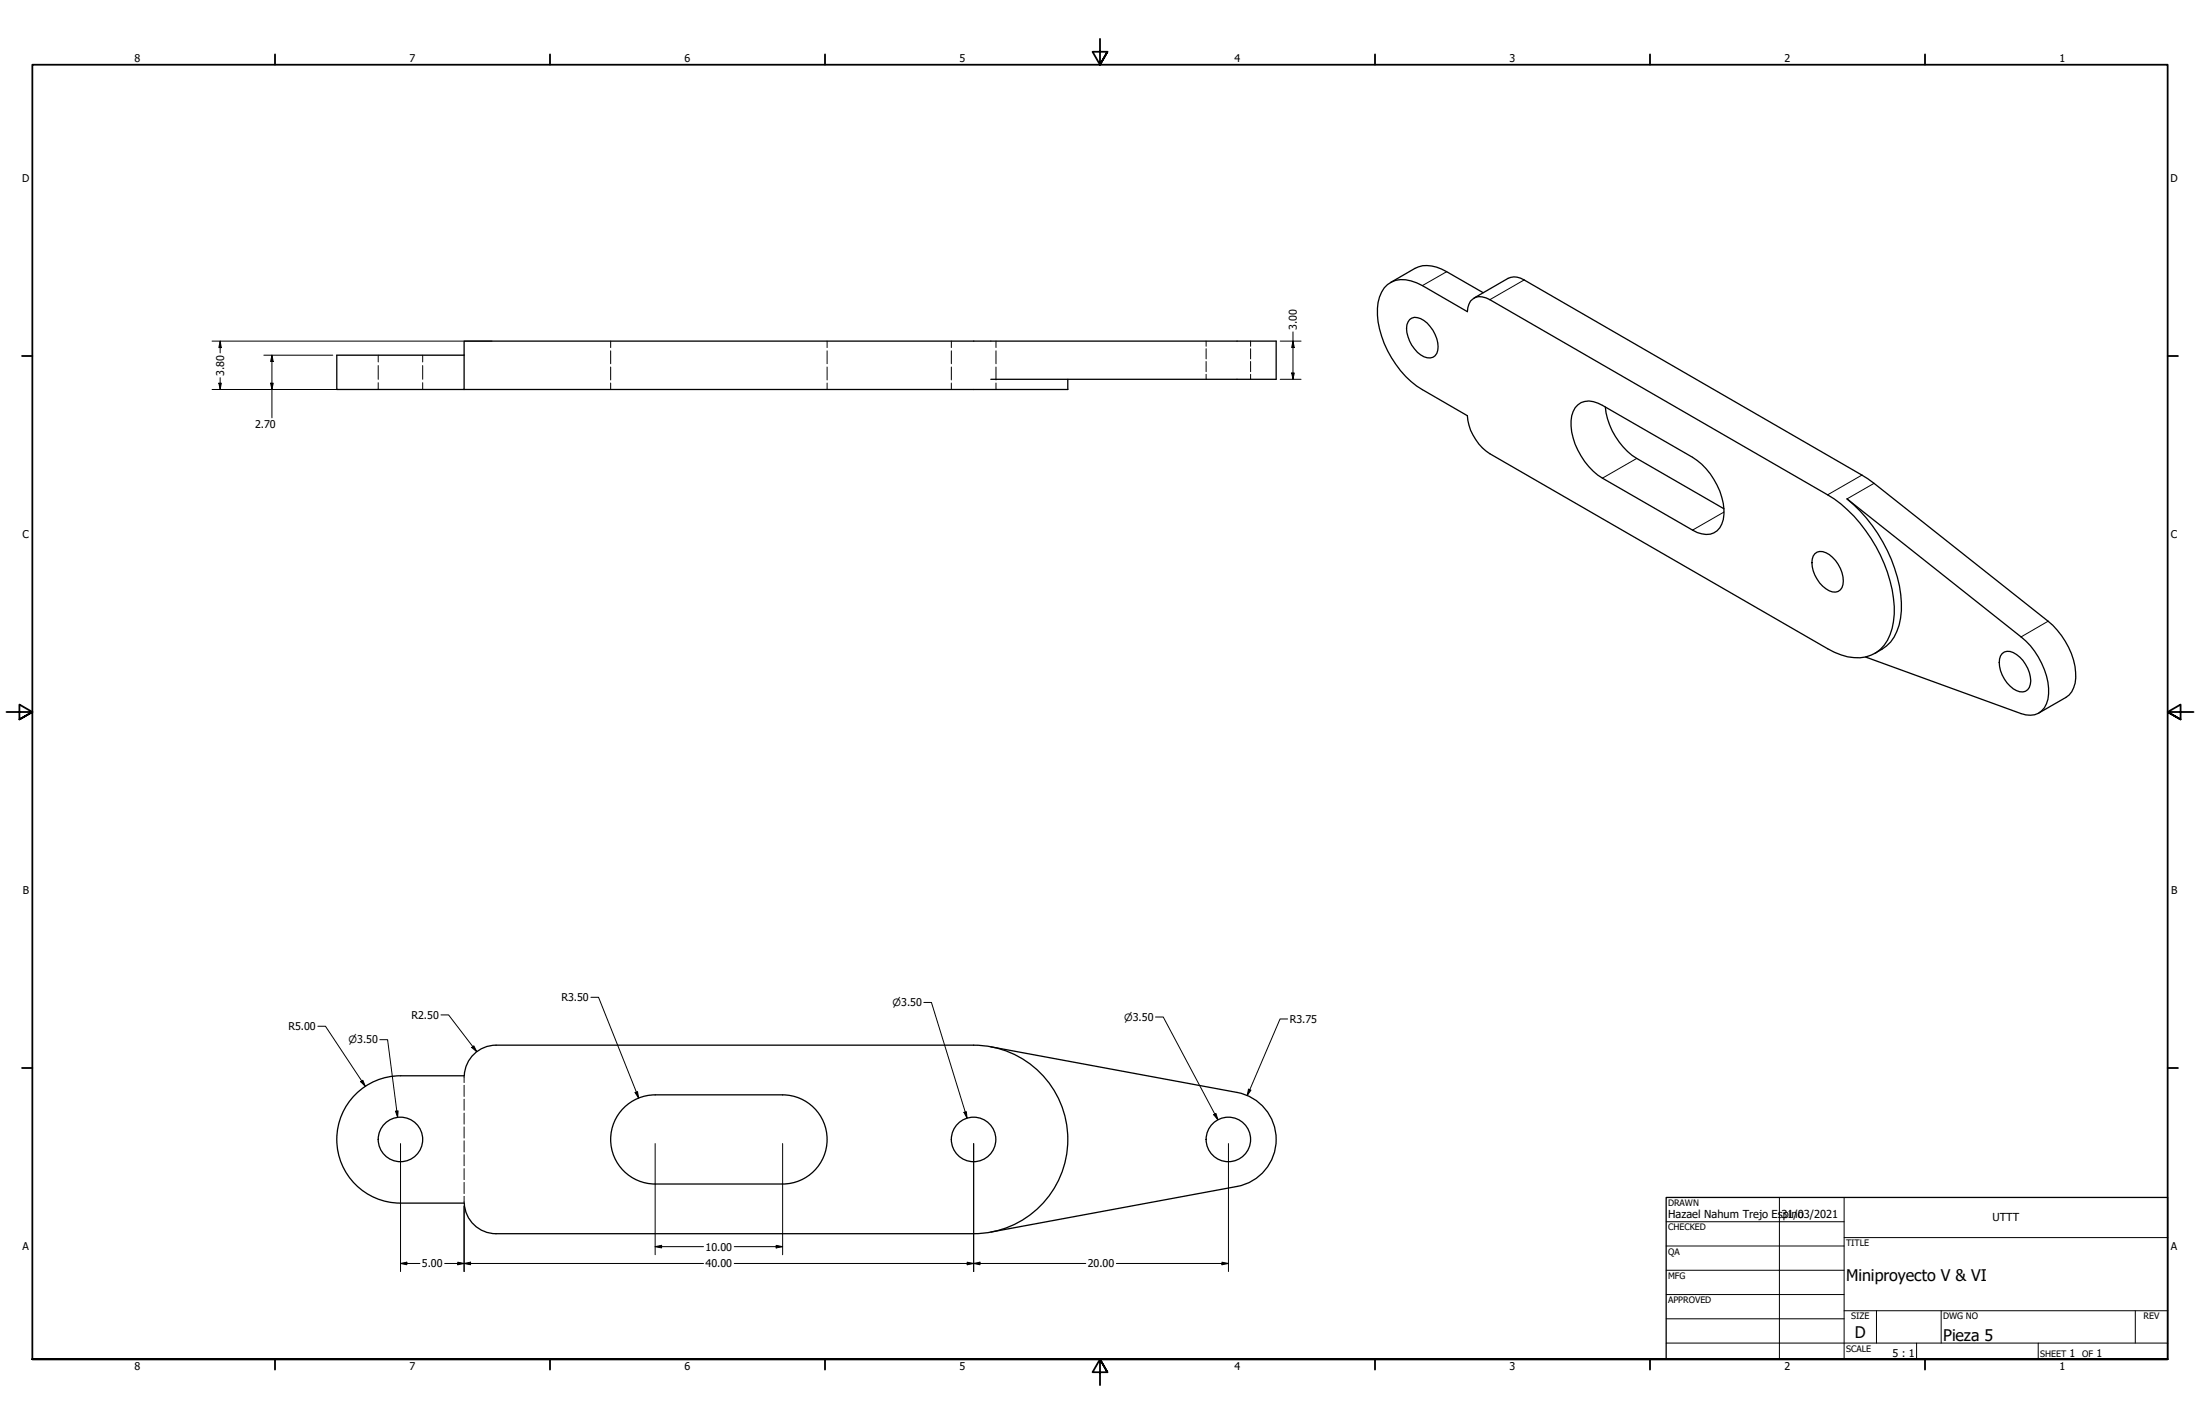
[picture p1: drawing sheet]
<svg xmlns="http://www.w3.org/2000/svg" width="864mm" height="559mm" viewBox="0 0 864 559" stroke-linecap="round" stroke-linejoin="round" font-family="sans-serif">
<!-- layer: Hidden (ANSI) -->
<g fill="none" stroke="#000" stroke-width=".39">
<path d="M148.5 139.4v2.6M165.9 139.4v2.6M239.7 133.9v2.5M239.7 137.7v5M324.7 133.9v2.5M324.7 137.7v5M373.4 133.9v2.5M373.4 137.7v5M391 133.9v2.5M391 137.7v5M473.5 133.9v2M473.5 136.8v4"/>
<path d="M490.9 133.9v2M490.9 136.8v4M148.5 143.4v5.4M148.5 150.2v2.6M165.9 143.4v5.4M165.9 150.2v2.6M239.7 144v5.1M239.7 150.3v2.5M324.7 144v5.1M324.7 150.3v2.5M373.4 144v5.1M373.4 150.3v2.5"/>
<path d="M391 144v5.1M391 150.3v2.5M473.5 141.9v4M473.5 146.9v1.9M490.9 141.9v4M490.9 146.9v1.9M182.2 422.1v.2M182.2 422.5v2.3M182.2 425.9v4.4M182.2 431.4v4.3M182.2 436.8v4.3M182.2 442.2v4.4"/>
<path d="M182.2 447.7v4.4M182.2 453.1v4.4M182.2 458.6v4.3M182.2 464v4.4M182.2 469.5v2.3M182.2 472v.1"/>
</g>
<!-- layer: Visible (ANSI) -->
<g fill="none" stroke="#000" stroke-width=".51">
<path d="M544.7 111.6a10.8 10.8 0 0 1 11.4-.6l19.9 11.3a5.4 5.4 0 0 1 2.8-5.4 5.4 5.4 0 0 1 6 .7l132.6 76.6a57.3 57.3 0 0 1 23.5 30.4 36.2 36.2 0 0 1 1 24.4 13.5 13.5 0 0 1-16.7 8.7l-5.1-1.7-2.7-1.4-132.6-76.5a20 20 0 0 1-8.8-15l-17.6-10.2a38.6 38.6 0 0 1-17.7-31.9 13.3 13.3 0 0 1 4-9.4zM545.8 110.9l9.6-5.6a12.3 12.3 0 0 1 12.5 1.3l14.3 8.3M578.6 117l13.4-7.8a6.2 6.2 0 0 1 6.3 .7l134.9 78 70.8 55.9a29.4 29.4 0 0 1 10.8 22.2 9.6 9.6 0 0 1-3.8 7.7l-10.6 6.1M132.2 139.4h50v13.4h-50zM182.2 139.4v-5.5h318.8v14.9h-112.1M553.3 125.4a5.2 5.2 0 0 1 7 1.4 11.9 11.9 0 0 1 3.7 11.9 4 4 0 0 1-6.3 .6 13.3 13.3 0 0 1-5.4-11.8zM419.2 148.8v4h-237M619.4 158.9a8 8 0 0 1 9.6 .2l35.4 20.4a27.3 27.3 0 0 1 12.3 22.4 7.2 7.2 0 0 1-7 7.8l-3.5-.7-1.8-1-35.4-20.4a27.3 27.3 0 0 1-12.3-22.4 8.9 8.9 0 0 1 2.7-6.3zM630.2 159.7a27.6 27.6 0 0 0 12.3 20.2l34.2 19.7M712.4 217.3a5 5 0 0 1 6.9 1.4 11.8 11.8 0 0 1 3.8 11.9 3.9 3.9 0 0 1-6.3 .5 12.3 12.3 0 0 1-5-12.9zM735.9 256.4a16.3 16.3 0 0 0 10.2-13.8 51.2 51.2 0 0 0-9-33.2 59 59 0 0 0-12.1-13.6l68.4 54.1a29.3 29.3 0 0 1 10.8 22.4 7.8 7.8 0 0 1-7.1 8.4l-3.7-.7-61.1-22.2M785.9 256.5a4.1 4.1 0 0 1 5.7 .4 12.9 12.9 0 0 1 5.4 11.6 3.5 3.5 0 0 1-5.4 2.5 12.3 12.3 0 0 1-6.3-13.6z"/>
<path d="M382.2 410.1a37 37 0 0 1 37 37 37 37 0 0 1-37 37M382.2 410.1h-187.5a12.5 12.5 0 0 0-12.4 12M388.9 410.8l96.7 17.9a18.8 18.8 0 0 1 15.4 18.4 18.8 18.8 0 0 1-15.4 18.5l-96.7 17.9M182.2 422.1h-25a25 25 0 0 0-25 25 25 25 0 0 0 25 25h25M244.3 435.3a17.5 17.5 0 0 1 12.9-5.7h50a17.5 17.5 0 0 1 17.5 17.5 17.5 17.5 0 0 1-17.5 17.5h-50a17.5 17.5 0 0 1-16-10.4 17.5 17.5 0 0 1 3.1-18.9zM182.3 472.1a12.5 12.5 0 0 0 12.4 12h187.5"/>
<circle cx="157.2" cy="447.1" r="8.7"/>
<circle cx="382.2" cy="447.1" r="8.7"/>
<circle cx="482.2" cy="447.1" r="8.7"/>
</g>
<!-- layer: Visible Narrow (ANSI) -->
<path d="M567.9 106.6l-9.5 5.5M598.3 109.9l-13.5 7.7M642.5 179.9l-13.5 7.7M730.9 186.4l-13.5 7.8M735.6 189.7l-10.6 6.1M676.8 200.9l-12.4 7.1M804 243.8l-10.6 6.1" fill="none" stroke="#000" stroke-width=".39"/>
<!-- layer: Border (ANSI) -->
<g fill="none" stroke="#000" stroke-width=".7">
<path d="M431.8 15.2v10.2l-2.9-5.1h5.8l-2.9 5.1 2.9-5.1M107.9 21.3v4.1M215.9 21.3v4.1M323.8 21.3v4.1M539.8 21.3v4.1M647.7 21.3v4.1M755.6 21.3v4.1M8.6 139.7h4.1M850.9 139.7h4.1M2.5 279.4h10.2l-5.1-2.9v5.8l5.1-2.9-5.1 2.9M861.1 279.4h-10.2l5.1-2.9v5.8l-5.1-2.9 5.1 2.9M8.6 419.1h4.1"/>
<path d="M850.9 419.1h4.1M12.7 533.4v-508h838.2v508h-838.2h838.2M107.9 533.4v4.1M215.9 533.4v4.1M323.8 533.4v4.1M434.7 538.5l-2.9-5.1 2.9 5.1h-5.8l2.9-5.1v10.2M539.8 533.4v4.1M647.7 533.4v4.1M755.6 533.4v4.1"/>
</g>
<!-- layer: Title (ANSI) -->
<g fill="none" stroke="#000" stroke-width=".39">
<path d="M654 479.4h69.9M698.5 469.9v63.5M723.9 469.9v63.5M654 488.9h69.9M654 498.5h69.9M723.9 485.6h127M654 508h69.9M654 517.5h69.9M723.9 514.3h127M736.6 514.3v12.7M762 514.3v12.7M838.2 514.3v12.7"/>
<path d="M654 527h196.9M752.3 527v6.4M800.1 527v6.4"/>
</g>
<path d="M654 469.9h196.9v63.5h-196.9z" fill="none" stroke="#000" stroke-width=".51"/>
<!-- layer: Dimension (ANSI) -->
<g fill="none" stroke="#000" stroke-width=".39">
<path d="M83.2 133.9h109.9M86.4 133.9l.5 2.5h-1zM86.4 133.9v4.6M103.6 139.4h27M106.7 139.4l.6 2.5h-1.1zM106.7 139.4v24.6M502.5 133.9h8.2M507.6 133.9l.5 2.5h-1.1zM507.6 130.2v18.6M83.2 152.8h109.9M85.9 150.4h1l-.5 2.4zM86.4 148.2v4.6"/>
<path d="M106.2 150.4h1.1l-.6 2.4zM502.5 148.8h8.2M507 146.4h1.1l-.5 2.4zM173.1 398.3h3l11 14.4M232 391.4h2.9l15.8 39.5M362.6 393.4h3l14 45.4M453.6 399.1h3l21.5 40.3M505.5 399.9h-3l-12.9 30M124.8 402.7h3l15.6 23.6M149.1 408h3l4 30.5M185.2 411l.8-.6 1.1 2.3zM141.6 424.5l.8-.6 1 2.4z"/>
<path d="M155.3 436.1l1-.2-.2 2.6zM249.3 428.8l1-.4 .4 2.5zM378.4 436.5l.9-.3 .3 2.6zM476.4 437.5l.9-.6 .8 2.5zM490.1 427.4l.9 .4-1.4 2.1zM157.2 448.8v50.2M257.2 448.8v43.6M307.2 448.8v43.6M382.2 448.8v50.2M482.2 448.8v50.2M182.2 473.3v25.7M157.2 495.8l2.5-.5v1z"/>
<path d="M157.2 495.8h7.6M174.6 495.8h101.6M179.7 495.3l2.5 .5-2.5 .5zM182.2 495.8l2.5-.5v1zM257.2 489.2l2.5-.5v1zM257.2 489.2h19M288.2 495.8h138M288.2 489.2h19M304.7 488.7l2.5 .5-2.5 .5zM379.7 495.3l2.5 .5-2.5 .5zM382.2 495.8l2.5-.5v1zM438.2 495.8h44"/>
<path d="M479.7 495.3l2.5 .5-2.5 .5z"/>
</g>
<g fill="#000">
<path d="M86.4 133.9l.5 2.5h-1z" fill-rule="evenodd"/>
<path d="M507.6 133.9l.5 2.5h-1.1z" fill-rule="evenodd"/>
<path d="M85.9 150.4h1l-.5 2.4z" fill-rule="evenodd"/>
<path d="M106.2 150.4h1.1l-.6 2.4z" fill-rule="evenodd"/>
<path d="M106.7 139.4l.6 2.5h-1.1z" fill-rule="evenodd"/>
<path d="M507 146.4h1.1l-.5 2.4z" fill-rule="evenodd"/>
<path d="M185.2 411l.8-.6 1.1 2.3z" fill-rule="evenodd"/>
<path d="M141.6 424.5l.8-.6 1 2.4z" fill-rule="evenodd"/>
<path d="M155.3 436.1l1-.2-.2 2.6z" fill-rule="evenodd"/>
<path d="M249.3 428.8l1-.4 .4 2.5z" fill-rule="evenodd"/>
<path d="M378.4 436.5l.9-.3 .3 2.6z" fill-rule="evenodd"/>
<path d="M476.4 437.5l.9-.6 .8 2.5z" fill-rule="evenodd"/>
<path d="M490.1 427.4l.9 .4-1.4 2.1z" fill-rule="evenodd"/>
<path d="M157.2 495.8l2.5-.5v1z" fill-rule="evenodd"/>
<path d="M179.7 495.3l2.5 .5-2.5 .5z" fill-rule="evenodd"/>
<path d="M182.2 495.8l2.5-.5v1z" fill-rule="evenodd"/>
<path d="M257.2 489.2l2.5-.5v1z" fill-rule="evenodd"/>
<path d="M304.7 488.7l2.5 .5-2.5 .5z" fill-rule="evenodd"/>
<path d="M379.7 495.3l2.5 .5-2.5 .5z" fill-rule="evenodd"/>
<path d="M382.2 495.8l2.5-.5v1z" fill-rule="evenodd"/>
<path d="M479.7 495.3l2.5 .5-2.5 .5z" fill-rule="evenodd"/>
</g>
<g font-size="6.3">
<text x="724.7" y="502.8">Miniproyecto V &amp; VI</text>
<text x="728.1" y="524.9">D</text>
<text x="762.8" y="526.2">Pieza 5</text>
</g>
<g font-size="4.3">
<text x="654.8" y="477.8">Hazael Nahum Trejo Es</text>
<text x="699.3" y="478">3p1in/o</text>
<text x="705.7" y="478">03/2021</text>
<text x="782.1" y="479.3">UTTT</text>
</g>
<g font-size="4.2">
<text x="52.8" y="24.4">8</text>
<text x="160.8" y="24.4">7</text>
<text x="268.7" y="24.4">6</text>
<text x="376.7" y="24.4">5</text>
<text x="484.6" y="24.4">4</text>
<text x="592.6" y="24.4">3</text>
<text x="700.5" y="24.4">2</text>
<text x="808.5" y="24.4">1</text>
<text x="8.8" y="71.4">D</text>
<text x="852" y="71.4">D</text>
<text x="509.1" y="129.4" transform="rotate(-90 509.1 129.4)">3.00</text>
<text x="87.9" y="147.4" transform="rotate(-90 87.9 147.4)">3.80</text>
<text x="100.1" y="167.9">2.70</text>
<text x="8.9" y="211.1">C</text>
<text x="852.2" y="211.1">C</text>
<text x="9" y="350.8">B</text>
<text x="852.2" y="350.8">B</text>
<text x="220.4" y="392.9">R3.50</text>
<text x="161.5" y="399.8">R2.50</text>
<text x="506.3" y="401.4">R3.75</text>
<text x="113.2" y="404.2">R5.00</text>
<text x="8.9" y="490.5">A</text>
<text x="277" y="490.7">10.00</text>
<text x="852.2" y="490.5">A</text>
<text x="165.6" y="497.3">5.00</text>
<text x="277" y="497.3">40.00</text>
<text x="427" y="497.3">20.00</text>
<text x="742.9" y="532.6">5 : 1</text>
<text x="812.4" y="532.6">1</text>
<text x="823" y="532.6">1</text>
<text x="52.8" y="537.5">8</text>
<text x="160.8" y="537.5">7</text>
<text x="268.7" y="537.5">6</text>
<text x="376.7" y="537.5">5</text>
<text x="484.6" y="537.5">4</text>
<text x="592.6" y="537.5">3</text>
<text x="700.5" y="537.5">2</text>
<text x="808.5" y="537.5">1</text>
</g>
<g font-size="3.9">
<text x="350.3" y="394.8">⌀3.50</text>
<text x="441.3" y="400.6">⌀3.50</text>
<text x="136.8" y="409.4">⌀3.50</text>
</g>
<g font-size="3.5">
<text x="654.8" y="473.2">DRAWN</text>
<text x="654.8" y="482.8">CHECKED</text>
<text x="724.7" y="488.9">TITLE</text>
<text x="654.8" y="492.3">QA</text>
<text x="654.8" y="501.8">MFG</text>
<text x="654.8" y="511.4">APPROVED</text>
<text x="726.7" y="517.7">SIZE</text>
<text x="762.8" y="517.7">DWG NO</text>
<text x="841.4" y="517.7">REV</text>
<text x="724.7" y="530.4">SCALE</text>
<text x="800.9" y="532.6">SHEET</text>
<text x="817.4" y="532.6">OF</text>
</g>
</svg>
